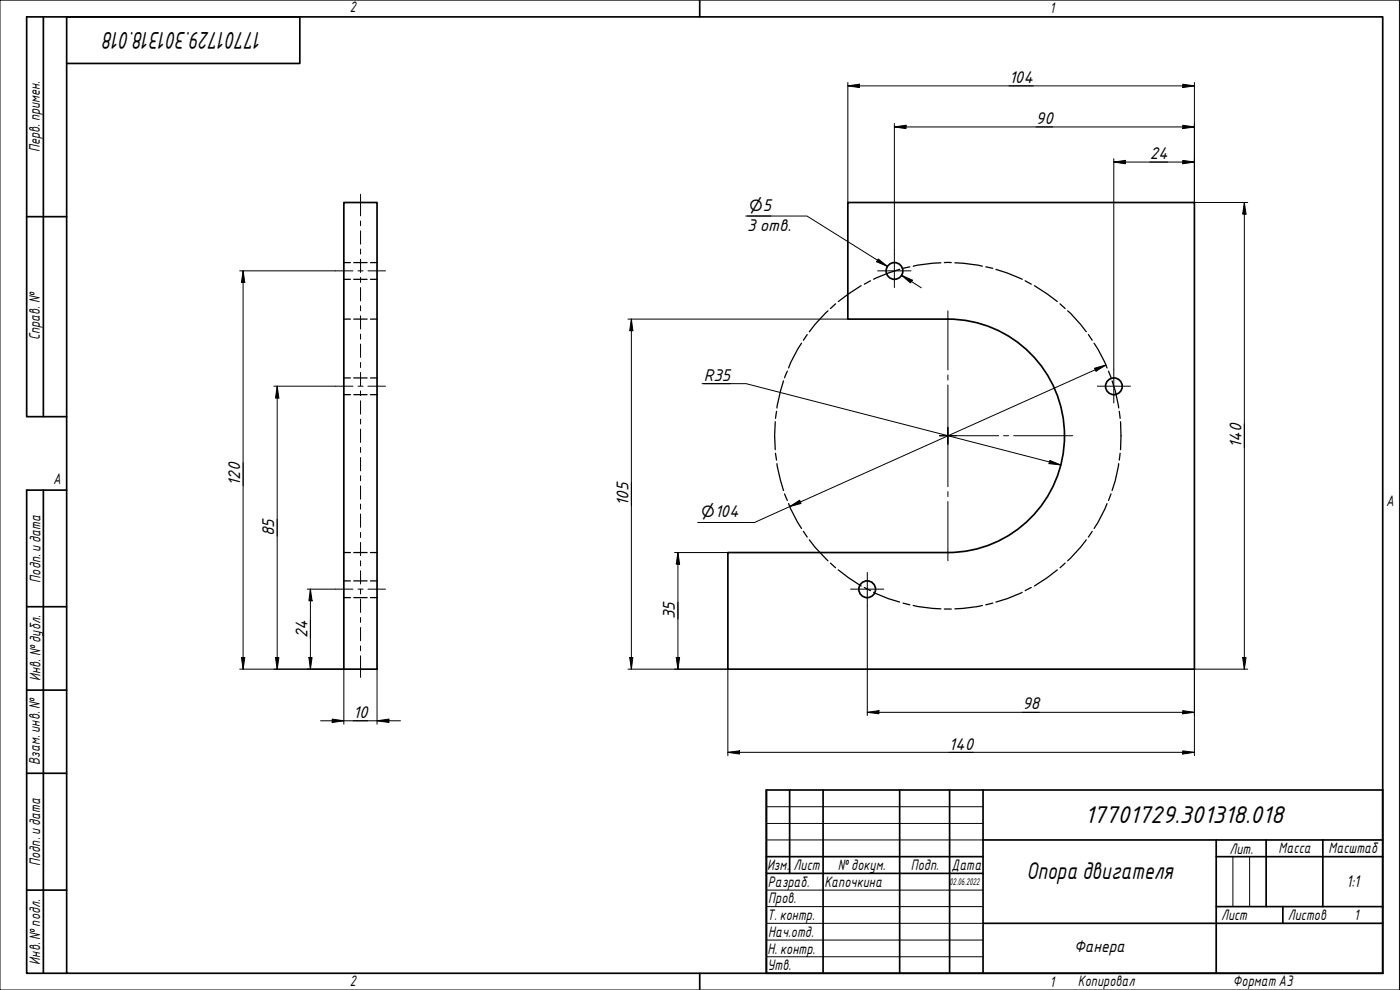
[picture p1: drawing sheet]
<svg xmlns="http://www.w3.org/2000/svg" width="420mm" height="297mm" viewBox="0 0 420 297" stroke-linecap="round" stroke-linejoin="round" font-family="sans-serif">
<g fill="none" stroke="#000" stroke-width=".51">
<path d="M103.2 60.8h10v140h-10zM284.5 95.7a35 35 0 0 1 35 35.1 35 35 0 0 1-35.1 35M284.5 95.7h-30.1v-34.9h104.1v140h-140.1v-35h66.1"/>
<circle cx="268.4" cy="81.3" r="2.51"/>
<circle cx="334.3" cy="115.9" r="2.51"/>
<circle cx="260.3" cy="176.8" r="2.51"/>
</g>
<g fill="none" stroke="#000" stroke-width=".38">
<path d="M103.2 78.8h2M106.2 78.8h4M111.2 78.8h2M103.2 95.7h2M103.2 83.8h2M106.2 95.7h4M106.2 83.8h4M111.2 95.7h2M111.2 83.8h2M103.2 118.4h2M103.2 113.4h2M106.2 118.4h4"/>
<path d="M106.2 113.4h4M111.2 118.4h2M111.2 113.4h2M103.2 165.8h2M103.2 179.3h2M103.2 174.3h2M106.2 165.8h4M106.2 179.3h4M106.2 174.3h4M111.2 165.8h2M111.2 179.3h2M111.2 174.3h2"/>
</g>
<path d="M20 5.1h395v286.9h-395zM210 0v5.1M210 292v5" fill="none" stroke="#000" stroke-width=".51"/>
<path d="M0 0h420v297h-420z" fill="none" stroke="#000" stroke-width=".3"/>
<g fill="none" stroke="#000" stroke-width=".51">
<path d="M230 237h185v55h-185zM237 237v25.1M247 237v55M270 237v55M285 237v55M295 237v55M230 257h65M295 252h120M365 257h50M365 252v40M380 252v20M397 252v20"/>
<path d="M230 262.1h65M295 277h120M365 272h50M385 272v5"/>
</g>
<path d="M230 242h65M230 247.1h65M230 252h65M370 257v15M375 257v15M230 267.1h65M230 272h65M230 277h65M230 282.1h65M230 287.1h65" fill="none" stroke="#000" stroke-width=".3"/>
<g fill="none" stroke="#000" stroke-width=".38">
<path d="M282.4 78.9l-2.5 .1-5.8 .9M283.4 78.8h2.1M286.6 78.9l2.4 .1 5.8 .9M248.5 93.3l-3.9 4-1.7 2.3M250.8 91.2l-1.6 1.4M258.4 85.7l-6.8 4.8M261.2 84.3l-1.8 1M270 80.8l-3.4 1.1-4.4 1.9M273 80.1l-2 .4M295.8 80.1l2.1 .4M298.9 80.8l3.4 1.1 4.5 1.9M307.7 84.3l1.8 1"/>
<path d="M310.5 85.7l6.8 4.8M318.1 91.2l1.6 1.4M320.4 93.3l3.9 4 1.7 2.3M235.1 114.3l-.8 3-1.1 5.1M236.3 111.4l-.8 1.9M240.5 103l-3.2 5.8-.6 1.6M242.3 100.4l-1.2 1.7M326.6 100.4l1.2 1.7M328.4 103l3.2 5.8 .6 1.6M332.7 111.4l.7 1.9M333.8 114.3l.9 3 1 5.1M232.7 126.5l-.2 4.2 .2 4.2"/>
<path d="M232.7 136l.3 2M233 123.4l-.3 2.1M233.2 139.1l1.1 5.1 .8 3M335.7 139.1l-1 5.1-.9 3M335.9 123.4l.3 2.1M336.2 136l-.3 2M336.3 126.5v8.4M235.5 148.2l.8 2M236.7 151.1l2.7 5.7 1.1 1.7M241.1 159.4l1.2 1.7M327.8 159.4l-1.2 1.7M332.2 151.1l-2.7 5.7-1.1 1.7"/>
<path d="M333.4 148.2l-.7 2M242.9 162l1.7 2.2 3.9 4.1M249.2 169l1.6 1.4M251.6 171l3 2.3 3.8 2.5M259.4 176.3l1.8 .9M262.2 177.7l4.4 1.9 3.4 1M306.8 177.7l-4.5 1.9-3.4 1M309.5 176.3l-1.8 .9M317.3 171l-3 2.3-3.8 2.5M319.7 169l-1.6 1.4M326 162l-1.7 2.2-3.9 4.1M271 181l2 .5"/>
<path d="M274.1 181.7l5.8 .8 2.5 .2M283.4 182.7h2.1M294.8 181.7l-5.8 .8-2.4 .2M297.9 181l-2.1 .5"/>
</g>
<path d="M13 5.1v119.9M20 19h70v-13.9h-82v119.9h12M8 65h12M13 147.1v144.9M20 147.1h-12v144.9h12M8 182h12M8 207.1h12M8 232h12M8 267.1h12" fill="none" stroke="#000" stroke-width=".51"/>
<g fill="none" stroke="#000" stroke-width=".3">
<path d="M268.4 76.3v10M263.4 81.3h10M284.5 93.3v17.7M284.5 115.5v15.2v-2.4M284.5 112.5v1.5M329.3 115.9h10M334.3 110.9v10M281.9 130.7h2.6h-2.6M284.5 133.3v-2.6v15.3M287 130.7h-2.5h15.2M301.2 130.7h1.5M304.2 130.7h17.7"/>
<path d="M284.5 147.5v1.5M284.5 150.5v17.8M255.3 176.8h9.9M260.3 171.8v10"/>
</g>
<g fill="none" stroke="#000" stroke-width=".3">
<path d="M254.4 25.8l3.5-.5v1zM254.4 25.8h104.1M254.4 24.8v36M268.4 38.1l3.5-.5v1zM268.4 38.1h90.1M268.4 37.1v39.2M355 37.6l3.5 .5-3.5 .5zM355 25.3l3.5 .5-3.5 .5zM358.5 24.8v36h16M334.3 48.6l3.5-.5v1zM334.3 48.6h24.2M334.3 47.6v63.3"/>
<path d="M355 48.1l3.5 .5-3.5 .5zM223.8 64.8h18.4l24.1 15.1-3-1.8M224.3 64.8h7.1M263.6 77.7l2.7 2.2-3.2-1.4zM373.4 60.8l.6 3.4h-1.1zM373.4 60.8v140M71.9 81.3h28.8M73 81.3l.5 3.5h-1zM73 81.3v119.5M188.5 95.7h65.9M189.5 95.7l.4 3.5h-.9zM189.5 95.7v105.1"/>
<path d="M270.6 82.6l3.2 1.5-.6 .8zM270.6 82.6l5.9 3.7M82.2 115.9h18.5M83.2 115.9l.5 3.5h-1zM83.2 115.9v84.9M210.7 115.1h13.2l94.4 24.4M211.2 115.1h8M328.5 110.5l3.4-1-3 1.9zM331.9 109.5l-105.5 47.3h-17M315.1 138.2l3.2 1.3-3.5-.4zM209.9 156.8h11.8M237 152l3-1.9 .4 1z"/>
<path d="M92.2 176.8h8.5M93.2 176.8l.5 3.5h-1zM93.2 176.8v24M202.4 165.8h16M203.5 165.8l.5 3.5h-1.1zM203.5 165.8v35M72.5 197.3h1l-.5 3.5zM82.7 197.3h1l-.5 3.5zM92.7 197.3h1l-.5 3.5zM189 197.3h.9l-.4 3.5zM202.9 197.3h1.1l-.5 3.5zM260.3 181.8v32.9"/>
<path d="M372.9 197.3h1.1l-.6 3.5zM71.9 200.8h31.3v16.5M96.2 216.3h24M99.7 215.8l3.5 .5-3.5 .5zM113.2 216.3l3.5-.5v1zM113.2 200.8v16.5M188.5 200.8h29.9v25.9M260.3 213.7l3.5-.5v1zM260.3 213.7h98.2M355 213.2l3.5 .5-3.5 .5zM374.5 200.8h-16v25.9M218.4 225.7l3.5-.4v.9z"/>
<path d="M218.4 225.7h140.1M355 225.3l3.5 .4-3.5 .5z"/>
</g>
<g fill="#000">
<path d="M254.4 25.8l3.5-.5v1z" fill-rule="evenodd"/>
<path d="M268.4 38.1l3.5-.5v1z" fill-rule="evenodd"/>
<path d="M355 37.6l3.5 .5-3.5 .5z" fill-rule="evenodd"/>
<path d="M355 25.3l3.5 .5-3.5 .5z" fill-rule="evenodd"/>
<path d="M334.3 48.6l3.5-.5v1z" fill-rule="evenodd"/>
<path d="M355 48.1l3.5 .5-3.5 .5z" fill-rule="evenodd"/>
<path d="M263.6 77.7l2.7 2.2-3.2-1.4z" fill-rule="evenodd"/>
<path d="M373.4 60.8l.6 3.4h-1.1z" fill-rule="evenodd"/>
<path d="M73 81.3l.5 3.5h-1z" fill-rule="evenodd"/>
<path d="M189.5 95.7l.4 3.5h-.9z" fill-rule="evenodd"/>
<path d="M270.6 82.6l3.2 1.5-.6 .8z" fill-rule="evenodd"/>
<path d="M83.2 115.9l.5 3.5h-1z" fill-rule="evenodd"/>
<path d="M328.5 110.5l3.4-1-3 1.9z" fill-rule="evenodd"/>
<path d="M315.1 138.2l3.2 1.3-3.5-.4z" fill-rule="evenodd"/>
<path d="M237 152l3-1.9 .4 1z" fill-rule="evenodd"/>
<path d="M203.5 165.8l.5 3.5h-1.1z" fill-rule="evenodd"/>
<path d="M72.5 197.3h1l-.5 3.5z" fill-rule="evenodd"/>
<path d="M82.7 197.3h1l-.5 3.5z" fill-rule="evenodd"/>
<path d="M92.7 197.3h1l-.5 3.5z" fill-rule="evenodd"/>
<path d="M93.2 176.8l.5 3.5h-1z" fill-rule="evenodd"/>
<path d="M189 197.3h.9l-.4 3.5z" fill-rule="evenodd"/>
<path d="M202.9 197.3h1.1l-.5 3.5z" fill-rule="evenodd"/>
<path d="M372.9 197.3h1.1l-.6 3.5z" fill-rule="evenodd"/>
<path d="M99.7 215.8l3.5 .5-3.5 .5z" fill-rule="evenodd"/>
<path d="M113.2 216.3l3.5-.5v1z" fill-rule="evenodd"/>
<path d="M260.3 213.7l3.5-.5v1z" fill-rule="evenodd"/>
<path d="M355 213.2l3.5 .5-3.5 .5z" fill-rule="evenodd"/>
<path d="M218.4 225.7l3.5-.4v.9z" fill-rule="evenodd"/>
<path d="M355 225.3l3.5 .4-3.5 .5z" fill-rule="evenodd"/>
</g>
<g fill="none" stroke="#000" stroke-width=".3">
<path d="M108.2 58.3v6.5M108.2 66.3v1.4M108.2 69.3v4M108.2 74.7v1.5M108.2 77.8v4M100.7 81.3h5.2M107.4 81.3h1.6M108.2 83.2v1.6M108.2 86.3v4M108.2 91.7v1.6M108.2 94.7v4M110.4 81.3h5.3"/>
<path d="M100.7 115.9h5.2M107.4 115.9h1.6M108.2 100.3v1.5M108.2 103.2v4M108.2 108.8v1.5M108.2 111.7v4M108.2 117.3v1.4M110.4 115.9h5.3M108.2 120.3v4M108.2 125.8v1.4M108.2 128.8v4M108.2 134.2v1.5"/>
<path d="M108.2 137.3v4M108.2 142.7v1.6M108.2 145.8v4M108.2 151.2v1.6M108.2 154.2v4M108.2 159.8v1.5M100.7 176.8h5.2M107.4 176.8h1.6M108.2 162.7v4M108.2 168.3v1.5M108.2 171.2v4M108.2 176.8v1.4"/>
<path d="M108.2 179.8v4M110.4 176.8h5.3M108.2 185.3v1.4M108.2 188.3v4M108.2 193.8v1.4M108.2 196.8v6.4"/>
</g>
<g font-size="7">
<text x="78.7" y="9.5" transform="rotate(180 78.7 9.5)">17701729.301318.018</text>
<text x="325.6" y="246.9">17701729.301318.018</text>
<text x="308" y="263.8">Опора двигателя</text>
</g>
<g font-size="4.9">
<text x="302.8" y="24.9">104</text>
<text x="310.9" y="37.2">90</text>
<text x="345.1" y="47.7">24</text>
<text x="224.3" y="63.2">⌀5</text>
<text x="224.3" y="69.2">3 отв.</text>
<text x="211.2" y="114.2">R35</text>
<text x="372.6" y="134.4" transform="rotate(-90 372.6 134.4)">140</text>
<text x="72.1" y="145.8" transform="rotate(-90 72.1 145.8)">120</text>
<text x="188.6" y="151.7" transform="rotate(-90 188.6 151.7)">105</text>
<text x="209.9" y="155.1">⌀104</text>
<text x="82.3" y="160.9" transform="rotate(-90 82.3 160.9)">85</text>
<text x="202.6" y="185.8" transform="rotate(-90 202.6 185.8)">35</text>
<text x="92.3" y="191.5" transform="rotate(-90 92.3 191.5)">24</text>
<text x="106" y="215.4">10</text>
<text x="306.8" y="212.8">98</text>
<text x="284.8" y="224.9">140</text>
<text x="404.1" y="266.2">1:1</text>
<text x="322.3" y="285.7">Фанера</text>
</g>
<g font-size="4.4">
<text x="105" y="3.7">2</text>
<text x="315" y="3.8">1</text>
<text x="11.9" y="45.6" transform="rotate(-90 11.9 45.6)">Перв. примен.</text>
<text x="12" y="102.2" transform="rotate(-90 12 102.2)">Справ. №</text>
<text x="16" y="145.2">A</text>
<text x="416" y="151.7">A</text>
<text x="12.2" y="174.8" transform="rotate(-90 12.2 174.8)">Подп. идата</text>
<text x="12.2" y="204.3" transform="rotate(-90 12.2 204.3)">Инв. №дубл.</text>
<text x="12" y="229.5" transform="rotate(-90 12 229.5)">Взам. инв. №</text>
<text x="369" y="256.1">Лит.</text>
<text x="383.7" y="256.1">Масса</text>
<text x="398.7" y="256.1">Масштаб</text>
<text x="12.1" y="259.8" transform="rotate(-90 12.1 259.8)">Подп. идата</text>
<text x="230.2" y="261.1">Изм.</text>
<text x="238.2" y="261.1">Лист</text>
<text x="251.5" y="261">№докум.</text>
<text x="273.4" y="261.2">Подп.</text>
<text x="285.6" y="261.2">Дата</text>
<text x="230.4" y="266.1">Разраб.</text>
<text x="247.4" y="266.1">Капочкина</text>
<text x="230.6" y="271.1">Пров.</text>
<text x="230.3" y="276.1">Т. контр.</text>
<text x="230.5" y="281.1">Нач.отд.</text>
<text x="366.5" y="276.1">Лист</text>
<text x="386.5" y="276.1">Листов</text>
<text x="406.4" y="276">1</text>
<text x="230.4" y="286.1">Н. контр.</text>
<text x="12.1" y="289.4" transform="rotate(-90 12.1 289.4)">Инв. №подл.</text>
<text x="230.3" y="291.1">Утв.</text>
<text x="105" y="295.9">2</text>
<text x="315" y="296.1">1</text>
<text x="323.5" y="295.8">Копировал</text>
<text x="370" y="295.8">Формат А3</text>
</g>
<text font-size="2.8" x="285" y="265.5">02.06.2022</text>
</svg>
